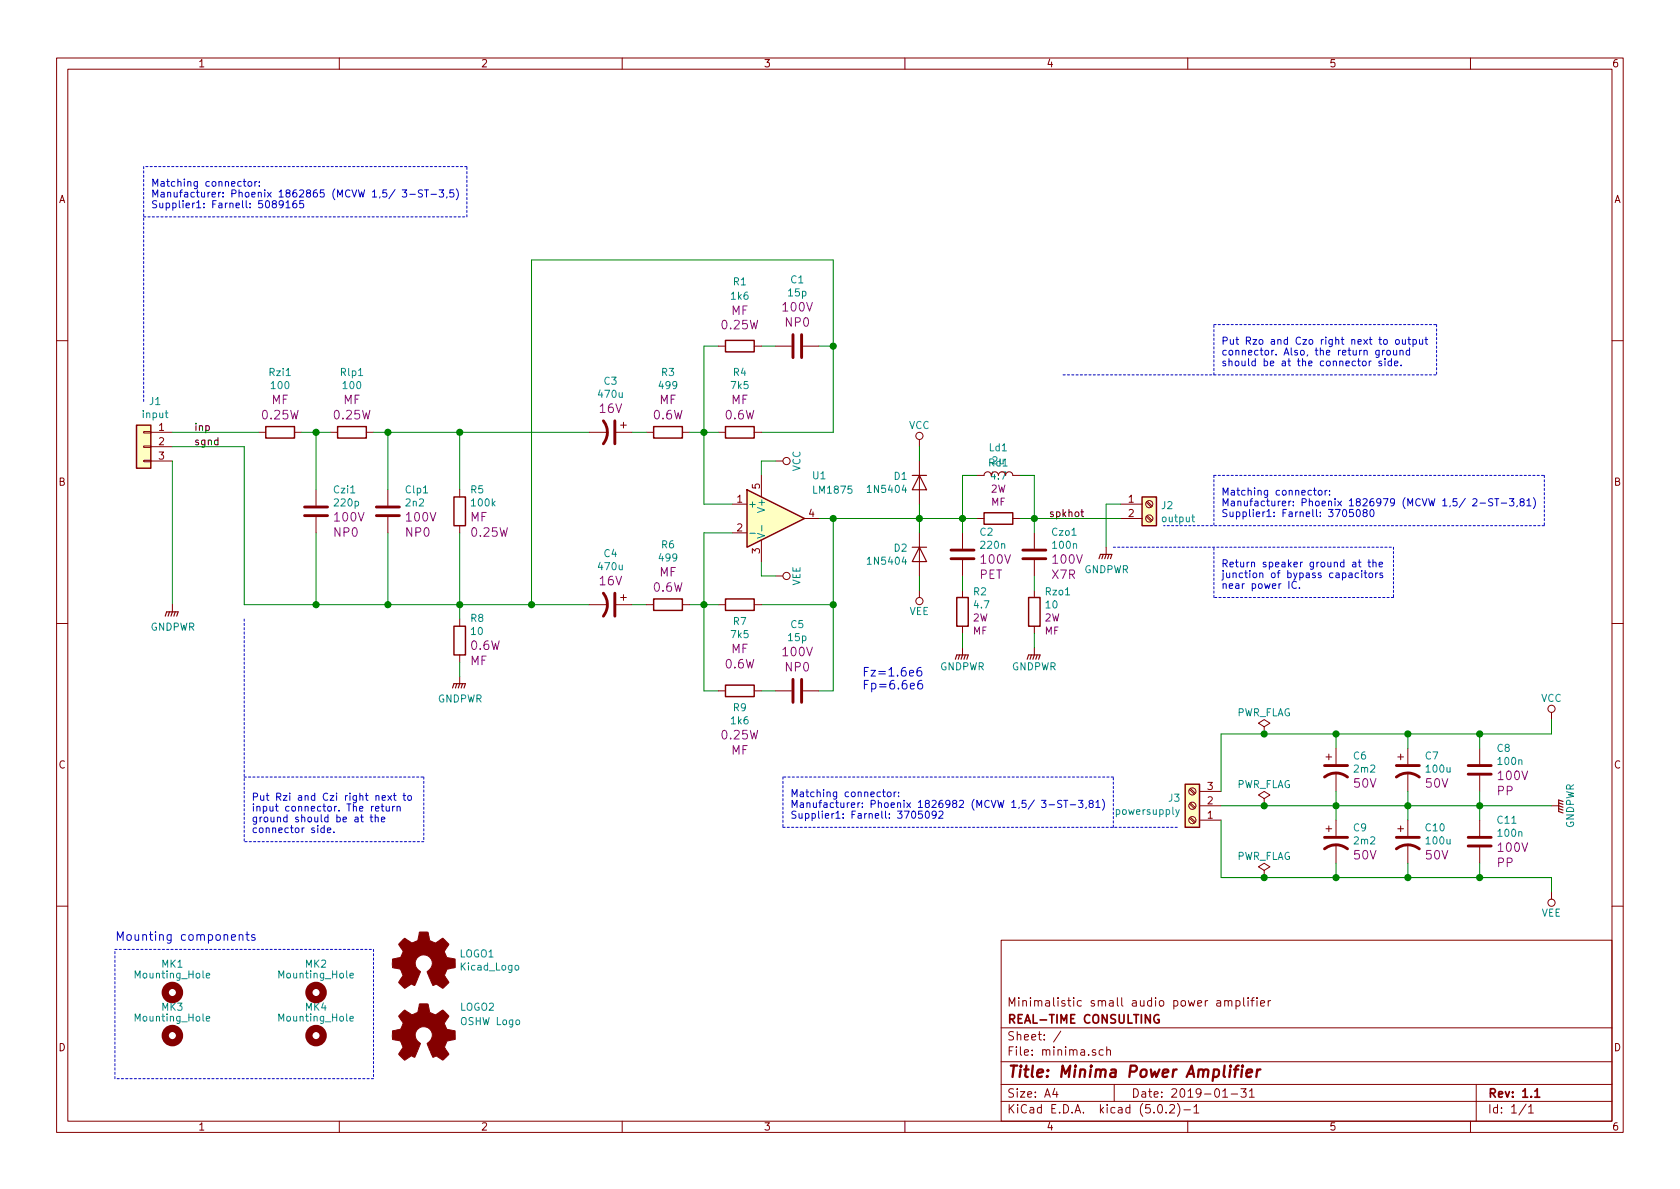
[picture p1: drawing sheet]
EESchema Schematic File Version 4
LIBS:minima-cache
EELAYER 26 0
EELAYER END
$Descr A4 11693 8268
encoding utf-8
Sheet 1 1
Title "Minima Power Amplifier"
Date "2019-01-31"
Rev "1.1"
Comp "REAL-TIME CONSULTING"
Comment1 "Minimalistic small audio power amplifier"
Comment2 ""
Comment3 ""
Comment4 ""
$EndDescr
$Comp
L Connector:Screw_Terminal_01x02 J2
U 1 1
P 8000 3500
F 0 "J2" H 8079 3492 50  0000 L CNN
F 1 "output" H 8079 3401 50  0000 L CNN
F 2 "Connector_Phoenix_MC:PhoenixContact_MCV_1,5_2-G-3.81_1x02_P3.81mm_Vertical" H 8000 3500 50  0001 C CNN
F 3 "http://www.farnell.com/datasheets/2133308.pdf" H 8000 3500 50  0001 C CNN
F 4 "Farnell: 3913077" H 8000 3500 60  0001 C CNN "Vendor"
F 5 "Phoenix: 1803426 (MCV 1,5/ 2-G-3,81)" H 8000 3500 60  0001 C CNN "Manufacturer"
	1    8000 3500
	1    0    0    -1  
$EndComp
Wire Notes Line
	800  6600 2600 6600
Wire Notes Line
	2600 6600 2600 7500
Wire Notes Line
	2600 7500 800  7500
Wire Notes Line
	800  7500 800  6600
Text Notes 800  6550 0    60   ~ 0
Mounting components
$Comp
L Mechanical:MountingHole MK1
U 1 1
P 1200 6900
F 0 "MK1" H 1200 7100 50  0000 C CNN
F 1 "Mounting_Hole" H 1200 7025 50  0000 C CNN
F 2 "MountingHole:MountingHole_3.2mm_M3_ISO7380_Pad" H 1200 6900 50  0001 C CNN
F 3 "" H 1200 6900 50  0001 C CNN
	1    1200 6900
	1    0    0    -1  
$EndComp
$Comp
L Mechanical:MountingHole MK3
U 1 1
P 1200 7200
F 0 "MK3" H 1200 7400 50  0000 C CNN
F 1 "Mounting_Hole" H 1200 7325 50  0000 C CNN
F 2 "MountingHole:MountingHole_3.2mm_M3_ISO7380_Pad" H 1200 7200 50  0001 C CNN
F 3 "" H 1200 7200 50  0001 C CNN
	1    1200 7200
	1    0    0    -1  
$EndComp
$Comp
L Mechanical:MountingHole MK4
U 1 1
P 2200 7200
F 0 "MK4" H 2200 7400 50  0000 C CNN
F 1 "Mounting_Hole" H 2200 7325 50  0000 C CNN
F 2 "MountingHole:MountingHole_3.2mm_M3_ISO7380_Pad" H 2200 7200 50  0001 C CNN
F 3 "" H 2200 7200 50  0001 C CNN
	1    2200 7200
	1    0    0    -1  
$EndComp
$Comp
L Mechanical:MountingHole MK2
U 1 1
P 2200 6900
F 0 "MK2" H 2200 7100 50  0000 C CNN
F 1 "Mounting_Hole" H 2200 7025 50  0000 C CNN
F 2 "MountingHole:MountingHole_3.2mm_M3_ISO7380_Pad" H 2200 6900 50  0001 C CNN
F 3 "" H 2200 6900 50  0001 C CNN
	1    2200 6900
	1    0    0    -1  
$EndComp
$Comp
L Connector_Generic:Conn_01x03 J1
U 1 1
P 1000 3100
F 0 "J1" H 920 3417 50  0000 C CNN
F 1 "input" H 920 3326 50  0000 C CNN
F 2 "Connector_Phoenix_MC:PhoenixContact_MCV_1,5_3-G-3.5_1x03_P3.50mm_Vertical" H 1000 3100 50  0001 C CNN
F 3 "http://www.farnell.com/datasheets/2309782.pdf" H 1000 3100 50  0001 C CNN
F 4 "Phoenix: 1843619 (MCV 1,5/ 3-G-3,81)" H -1500 1200 50  0001 C CNN "Manufacturer"
F 5 "Farnell: 3704828" H -1500 1200 50  0001 C CNN "Vendor"
	1    1000 3100
	-1   0    0    -1  
$EndComp
$Comp
L Connector:Screw_Terminal_01x03 J3
U 1 1
P 8300 5600
F 0 "J3" H 8380 5550 50  0000 L CNN
F 1 "powersupply" H 8380 5641 50  0000 L CNN
F 2 "Connector_Phoenix_MC:PhoenixContact_MCV_1,5_3-G-3.81_1x03_P3.81mm_Vertical" H 8300 5600 50  0001 C CNN
F 3 "http://www.farnell.com/datasheets/2138271.pdf" H 8300 5600 50  0001 C CNN
F 4 "Phoenix: 1803439 (MCV 1,5/ 3-G-3,81)" H 2750 1300 50  0001 C CNN "Manufacturer"
F 5 "Farnell: 3913089" H 2750 1300 50  0001 C CNN "Vendor"
	1    8300 5600
	-1   0    0    1   
$EndComp
$Comp
L Graphic:Logo_Open_Hardware_Small LOGO2
U 1 1
P 2950 7200
F 0 "LOGO2" H 3200 7400 50  0000 L CNN
F 1 "OSHW Logo" H 3200 7300 50  0000 L CNN
F 2 "Symbol:OSHW-Logo2_7.3x6mm_SilkScreen" H 2950 7200 50  0001 C CNN
F 3 "" H 2950 7200 50  0001 C CNN
	1    2950 7200
	1    0    0    -1  
$EndComp
$Comp
L power:GNDPWR #PWR05
U 1 1
P 7700 3800
F 0 "#PWR05" H 7700 3600 50  0001 C CNN
F 1 "GNDPWR" H 7704 3646 50  0000 C CNN
F 2 "" H 7700 3750 50  0001 C CNN
F 3 "" H 7700 3750 50  0001 C CNN
	1    7700 3800
	1    0    0    -1  
$EndComp
Wire Wire Line
	7700 3500 7800 3500
Wire Wire Line
	7700 3500 7700 3800
$Comp
L Graphic:Logo_Open_Hardware_Small LOGO1
U 1 1
P 2950 6700
F 0 "LOGO1" H 3197 6771 50  0000 L CNN
F 1 "Kicad_Logo" H 3197 6680 50  0000 L CNN
F 2 "Symbol:KiCad-Logo_5mm_Copper" H 2950 6700 50  0001 C CNN
F 3 "~" H 2950 6700 50  0001 C CNN
	1    2950 6700
	1    0    0    -1  
$EndComp
Text Notes 8500 4100 0    50   ~ 0
Return speaker ground at the\njunction of bypass capacitors \nnear power IC.
$Comp
L Device:C Clp?
U 1 1
P 2700 3550
AR Path="/5B57B0FA/5B6E6214" Ref="Clp?"  Part="1" 
AR Path="/5B6E6214" Ref="Clp1"  Part="1" 
F 0 "Clp1" H 2815 3702 50  0000 L CNN
F 1 "2n2" H 2815 3611 50  0000 L CNN
F 2 "Capacitor_THT:C_Disc_D4.3mm_W1.9mm_P5.00mm" H 2738 3400 50  0001 C CNN
F 3 "http://www.farnell.com/datasheets/2095938.pdf" H 2700 3550 50  0001 C CNN
F 4 "100V" H 2815 3512 60  0000 L CNN "Voltage"
F 5 "NP0" H 2815 3406 60  0000 L CNN "Type"
F 6 "Farnell: 1100515" H 2700 3550 60  0001 C CNN "Vendor"
F 7 "SR211A222JAR" H 2700 3550 60  0001 C CNN "Manufacturer"
	1    2700 3550
	1    0    0    -1  
$EndComp
$Comp
L Device:C Czi?
U 1 1
P 2200 3550
AR Path="/5B57B0FA/5B6E621F" Ref="Czi?"  Part="1" 
AR Path="/5B6E621F" Ref="Czi1"  Part="1" 
F 0 "Czi1" H 2315 3702 50  0000 L CNN
F 1 "220p" H 2315 3611 50  0000 L CNN
F 2 "Capacitor_THT:C_Disc_D4.3mm_W1.9mm_P5.00mm" H 2238 3400 50  0001 C CNN
F 3 "http://www.farnell.com/datasheets/2095938.pdf" H 2200 3550 50  0001 C CNN
F 4 "100V" H 2315 3512 60  0000 L CNN "Voltage"
F 5 "NP0" H 2315 3406 60  0000 L CNN "Type"
F 6 "Farnell: 1100508" H 2200 3550 60  0001 C CNN "Vendor"
F 7 "AVX:SR211A221JAR" H 2200 3550 60  0001 C CNN "Manufacturer"
	1    2200 3550
	1    0    0    -1  
$EndComp
$Comp
L Device:R Rzi?
U 1 1
P 1950 3000
AR Path="/5B57B0FA/5B6E622C" Ref="Rzi?"  Part="1" 
AR Path="/5B6E622C" Ref="Rzi1"  Part="1" 
F 0 "Rzi1" V 1531 3000 50  0000 C CNN
F 1 "100" V 1622 3000 50  0000 C CNN
F 2 "Resistor_THT:R_Axial_DIN0207_L6.3mm_D2.5mm_P10.16mm_Horizontal" V 1880 3000 50  0001 C CNN
F 3 "http://www.farnell.com/datasheets/1723855.pdf" H 1950 3000 50  0001 C CNN
F 4 "Farnell: 2329854" V 1950 3000 60  0001 C CNN "Vendor"
F 5 "TE Connectivity:LR0204F100R" V 1950 3000 60  0001 C CNN "Manufacturer"
F 6 "MF" V 1721 3000 60  0000 C CNN "Type"
F 7 "0.25W" V 1827 3000 60  0000 C CNN "Power"
	1    1950 3000
	0    1    1    0   
$EndComp
$Comp
L Device:R Rlp?
U 1 1
P 2450 3000
AR Path="/5B57B0FA/5B6E6237" Ref="Rlp?"  Part="1" 
AR Path="/5B6E6237" Ref="Rlp1"  Part="1" 
F 0 "Rlp1" V 2031 3000 50  0000 C CNN
F 1 "100" V 2122 3000 50  0000 C CNN
F 2 "Resistor_THT:R_Axial_DIN0207_L6.3mm_D2.5mm_P10.16mm_Horizontal" V 2380 3000 50  0001 C CNN
F 3 "http://www.farnell.com/datasheets/1723855.pdf" H 2450 3000 50  0001 C CNN
F 4 "Farnell: 2329854" V 2450 3000 60  0001 C CNN "Vendor"
F 5 "TE Connectivity:LR0204F100R" V 2450 3000 60  0001 C CNN "Manufacturer"
F 6 "MF" V 2221 3000 60  0000 C CNN "Type"
F 7 "0.25W" V 2327 3000 60  0000 C CNN "Power"
	1    2450 3000
	0    1    1    0   
$EndComp
$Comp
L Device:R R?
U 1 1
P 3200 4450
AR Path="/5B57B0FA/5B6E6242" Ref="R?"  Part="1" 
AR Path="/5B6E6242" Ref="R8"  Part="1" 
F 0 "R8" H 3130 4298 50  0000 R CNN
F 1 "10" H 3130 4389 50  0000 R CNN
F 2 "Resistor_THT:R_Axial_DIN0207_L6.3mm_D2.5mm_P10.16mm_Horizontal" V 3130 4450 50  0001 C CNN
F 3 "http://www.farnell.com/datasheets/1723855.pdf" H 3200 4450 50  0001 C CNN
F 4 "Farnell: 2329993" V 3200 4450 60  0001 C CNN "Vendor"
F 5 "TE Connectivity:LR1F10R" V 3200 4450 60  0001 C CNN "Manufacturer"
F 6 "0.6W" H 3130 4488 60  0000 R CNN "Power"
F 7 "MF" H 3130 4594 60  0000 R CNN "Type"
	1    3200 4450
	-1   0    0    1   
$EndComp
Wire Wire Line
	2600 3000 2700 3000
Wire Wire Line
	2700 4200 2700 3700
Wire Wire Line
	2100 3000 2200 3000
Connection ~ 2200 3000
Connection ~ 2700 3000
Connection ~ 2200 4200
Wire Wire Line
	2700 3400 2700 3000
Wire Wire Line
	2200 3700 2200 4200
Wire Wire Line
	3200 3400 3200 3000
Wire Wire Line
	3200 3700 3200 4200
$Comp
L Device:R R?
U 1 1
P 3200 3550
AR Path="/5B57B0FA/5B6E625B" Ref="R?"  Part="1" 
AR Path="/5B6E625B" Ref="R5"  Part="1" 
F 0 "R5" H 3270 3702 50  0000 L CNN
F 1 "100k" H 3270 3611 50  0000 L CNN
F 2 "Resistor_THT:R_Axial_DIN0207_L6.3mm_D2.5mm_P10.16mm_Horizontal" V 3130 3550 50  0001 C CNN
F 3 "http://www.farnell.com/datasheets/1723855.pdf" H 3200 3550 50  0001 C CNN
F 4 "Farnell: 2329853" V 3200 3550 60  0001 C CNN "Vendor"
F 5 "TE Connectivity:LR0204F100K" V 3200 3550 60  0001 C CNN "Manufacturer"
F 6 "MF" H 3270 3512 60  0000 L CNN "Type"
F 7 "0.25W" H 3270 3406 60  0000 L CNN "Power"
	1    3200 3550
	1    0    0    -1  
$EndComp
Wire Wire Line
	2200 3400 2200 3000
Connection ~ 2700 4200
Wire Wire Line
	2200 3000 2300 3000
Wire Wire Line
	2700 3000 3200 3000
Wire Wire Line
	2200 4200 2700 4200
Wire Wire Line
	2700 4200 3200 4200
$Comp
L power:GNDPWR #PWR?
U 1 1
P 3200 4700
AR Path="/5B57B0FA/5B6E626B" Ref="#PWR?"  Part="1" 
AR Path="/5B6E626B" Ref="#PWR09"  Part="1" 
F 0 "#PWR09" H 3200 4500 50  0001 C CNN
F 1 "GNDPWR" H 3204 4546 50  0000 C CNN
F 2 "" H 3200 4650 50  0001 C CNN
F 3 "" H 3200 4650 50  0001 C CNN
	1    3200 4700
	1    0    0    -1  
$EndComp
Text Notes 1750 5800 0    50   ~ 0
Put Rzi and Czi right next to\ninput connector. The return\nground should be at the\nconnector side.
Text Label 1350 3100 0    50   ~ 0
sgnd
Text Label 1350 3000 0    50   ~ 0
inp
Wire Wire Line
	1200 3000 1800 3000
Wire Wire Line
	1200 3100 1700 3100
Wire Wire Line
	1700 3100 1700 4200
Wire Wire Line
	1700 4200 2200 4200
Wire Wire Line
	1200 3200 1200 4200
$Comp
L power:GNDPWR #PWR?
U 1 1
P 1200 4200
AR Path="/5B57B0FA/5B6E8715" Ref="#PWR?"  Part="1" 
AR Path="/5B6E8715" Ref="#PWR08"  Part="1" 
F 0 "#PWR08" H 1200 4000 50  0001 C CNN
F 1 "GNDPWR" H 1204 4046 50  0000 C CNN
F 2 "" H 1200 4150 50  0001 C CNN
F 3 "" H 1200 4150 50  0001 C CNN
	1    1200 4200
	1    0    0    -1  
$EndComp
Wire Wire Line
	3200 4700 3200 4600
Wire Wire Line
	3200 4300 3200 4200
Connection ~ 3200 4200
$Comp
L Device:C C?
U 1 1
P 10300 5350
AR Path="/5ABAAF3C/5B6EB783" Ref="C?"  Part="1" 
AR Path="/5B6EB783" Ref="C8"  Part="1" 
F 0 "C8" H 10415 5502 50  0000 L CNN
F 1 "100n" H 10415 5411 50  0000 L CNN
F 2 "Capacitor_THT:C_Rect_L7.0mm_W3.5mm_P5.00mm" H 10338 5200 50  0001 C CNN
F 3 "http://www.farnell.com/datasheets/1784425.pdf" H 10300 5350 50  0001 C CNN
F 4 "100V" H 10415 5312 60  0000 L CNN "Voltage"
F 5 "PP" H 10415 5206 60  0000 L CNN "Type"
F 6 "Farnell: 1890265" H 10300 5350 60  0001 C CNN "Vendor"
F 7 "WIMA:MKP2D031001F00KSSD" H 10300 5350 60  0001 C CNN "Manufacturer"
	1    10300 5350
	1    0    0    -1  
$EndComp
$Comp
L Device:CP1 C?
U 1 1
P 9800 5350
AR Path="/5ABAAF3C/5B6EB78D" Ref="C?"  Part="1" 
AR Path="/5B6EB78D" Ref="C7"  Part="1" 
F 0 "C7" H 9915 5449 50  0000 L CNN
F 1 "100u" H 9915 5358 50  0000 L CNN
F 2 "Capacitor_THT:CP_Radial_D8.0mm_P3.50mm" H 9800 5350 50  0001 C CNN
F 3 "http://www.farnell.com/datasheets/2321304.pdf" H 9800 5350 50  0001 C CNN
F 4 "50V" H 9915 5259 60  0000 L CNN "Voltage"
F 5 "Farnell: 2346269" H 9800 5350 60  0001 C CNN "Vendor"
F 6 "Rybicon:50YXJ100MT78X11.5" H 9800 5350 60  0001 C CNN "Manufacturer"
	1    9800 5350
	1    0    0    -1  
$EndComp
$Comp
L power:GNDPWR #PWR011
U 1 1
P 10800 5600
AR Path="/5B6EB7AB" Ref="#PWR011"  Part="1" 
AR Path="/5ABAAF3C/5B6EB7AB" Ref="#PWR?"  Part="1" 
F 0 "#PWR011" H 10800 5400 50  0001 C CNN
F 1 "GNDPWR" H 10800 5470 50  0000 C CNN
F 2 "" H 10800 5550 50  0001 C CNN
F 3 "" H 10800 5550 50  0001 C CNN
	1    10800 5600
	0    -1   -1   0   
$EndComp
$Comp
L Device:C C?
U 1 1
P 10300 5850
AR Path="/5ABAAF3C/5B6EB7B5" Ref="C?"  Part="1" 
AR Path="/5B6EB7B5" Ref="C11"  Part="1" 
F 0 "C11" H 10415 6002 50  0000 L CNN
F 1 "100n" H 10415 5911 50  0000 L CNN
F 2 "Capacitor_THT:C_Rect_L7.0mm_W3.5mm_P5.00mm" H 10338 5700 50  0001 C CNN
F 3 "http://www.farnell.com/datasheets/1784425.pdf" H 10300 5850 50  0001 C CNN
F 4 "100V" H 10415 5812 60  0000 L CNN "Voltage"
F 5 "PP" H 10415 5706 60  0000 L CNN "Type"
F 6 "Farnell: 1890265" H 10300 5850 60  0001 C CNN "Vendor"
F 7 "WIMA:MKP2D031001F00KSSD" H 10300 5850 60  0001 C CNN "Manufacturer"
	1    10300 5850
	1    0    0    -1  
$EndComp
$Comp
L Device:CP1 C?
U 1 1
P 9800 5850
AR Path="/5ABAAF3C/5B6EB7BF" Ref="C?"  Part="1" 
AR Path="/5B6EB7BF" Ref="C10"  Part="1" 
F 0 "C10" H 9915 5949 50  0000 L CNN
F 1 "100u" H 9915 5858 50  0000 L CNN
F 2 "Capacitor_THT:CP_Radial_D8.0mm_P3.50mm" H 9800 5850 50  0001 C CNN
F 3 "http://www.farnell.com/datasheets/2321304.pdf" H 9800 5850 50  0001 C CNN
F 4 "50V" H 9915 5759 60  0000 L CNN "Voltage"
F 5 "Farnell: 2346269" H 9800 5850 60  0001 C CNN "Vendor"
F 6 "Rybicon:50YXJ100MT78X11.5" H 9800 5850 60  0001 C CNN "Manufacturer"
	1    9800 5850
	1    0    0    -1  
$EndComp
$Comp
L Device:CP1 C?
U 1 1
P 9300 5350
AR Path="/5ABAAF67/5B6EC2C2" Ref="C?"  Part="1" 
AR Path="/5B6EC2C2" Ref="C6"  Part="1" 
F 0 "C6" H 9415 5449 50  0000 L CNN
F 1 "2m2" H 9415 5358 50  0000 L CNN
F 2 "Capacitor_THT:CP_Radial_D16.0mm_P7.50mm" H 9300 5350 50  0001 C CNN
F 3 "http://www.farnell.com/datasheets/2321616.pdf" H 9300 5350 50  0001 C CNN
F 4 "50V" H 9415 5259 60  0000 L CNN "Voltage"
F 5 "Farnell: 2346272" H 9300 5350 60  0001 C CNN "Vendor"
F 6 "Rubycon:50YXJ2200M16X35.5 " H 9300 5350 60  0001 C CNN "Manufacturer"
	1    9300 5350
	1    0    0    -1  
$EndComp
$Comp
L power:VCC #PWR?
U 1 1
P 10800 5000
AR Path="/5ABAAF67/5B6EC2CF" Ref="#PWR?"  Part="1" 
AR Path="/5B6EC2CF" Ref="#PWR010"  Part="1" 
F 0 "#PWR010" H 10800 4850 50  0001 C CNN
F 1 "VCC" H 10800 5150 50  0000 C CNN
F 2 "" H 10800 5000 50  0001 C CNN
F 3 "" H 10800 5000 50  0001 C CNN
	1    10800 5000
	1    0    0    -1  
$EndComp
$Comp
L power:VEE #PWR?
U 1 1
P 10800 6200
AR Path="/5ABAAF67/5B6EC2D5" Ref="#PWR?"  Part="1" 
AR Path="/5B6EC2D5" Ref="#PWR012"  Part="1" 
F 0 "#PWR012" H 10800 6050 50  0001 C CNN
F 1 "VEE" H 10800 6350 50  0000 C CNN
F 2 "" H 10800 6200 50  0001 C CNN
F 3 "" H 10800 6200 50  0001 C CNN
	1    10800 6200
	-1   0    0    1   
$EndComp
$Comp
L power:PWR_FLAG #FLG?
U 1 1
P 8800 5100
AR Path="/5ABAAF67/5B6EC2DB" Ref="#FLG?"  Part="1" 
AR Path="/5B6EC2DB" Ref="#FLG01"  Part="1" 
F 0 "#FLG01" H 8800 5175 50  0001 C CNN
F 1 "PWR_FLAG" H 8800 5250 50  0000 C CNN
F 2 "" H 8800 5100 50  0001 C CNN
F 3 "" H 8800 5100 50  0001 C CNN
	1    8800 5100
	1    0    0    -1  
$EndComp
$Comp
L power:PWR_FLAG #FLG?
U 1 1
P 8800 6100
AR Path="/5ABAAF67/5B6EC2E1" Ref="#FLG?"  Part="1" 
AR Path="/5B6EC2E1" Ref="#FLG03"  Part="1" 
F 0 "#FLG03" H 8800 6175 50  0001 C CNN
F 1 "PWR_FLAG" H 8800 6250 50  0000 C CNN
F 2 "" H 8800 6100 50  0001 C CNN
F 3 "" H 8800 6100 50  0001 C CNN
	1    8800 6100
	1    0    0    -1  
$EndComp
$Comp
L power:PWR_FLAG #FLG?
U 1 1
P 8800 5600
AR Path="/5ABAAF67/5B6EC2F0" Ref="#FLG?"  Part="1" 
AR Path="/5B6EC2F0" Ref="#FLG02"  Part="1" 
F 0 "#FLG02" H 8800 5675 50  0001 C CNN
F 1 "PWR_FLAG" H 8800 5750 50  0000 C CNN
F 2 "" H 8800 5600 50  0001 C CNN
F 3 "" H 8800 5600 50  0001 C CNN
	1    8800 5600
	1    0    0    -1  
$EndComp
Connection ~ 9300 5100
Wire Wire Line
	9300 6000 9300 6100
Connection ~ 9300 6100
Wire Wire Line
	9300 5500 9300 5600
Connection ~ 9300 5600
Wire Wire Line
	8500 5100 8800 5100
Wire Wire Line
	10800 5100 10800 5000
Wire Wire Line
	10800 6100 10800 6200
Wire Wire Line
	8500 5600 8800 5600
Wire Wire Line
	9300 5100 9300 5200
Wire Wire Line
	9300 5100 9800 5100
Wire Wire Line
	9300 6100 9800 6100
Wire Wire Line
	9300 5600 9300 5700
$Comp
L Device:CP1 C?
U 1 1
P 9300 5850
AR Path="/5ABAAF67/5B6EC310" Ref="C?"  Part="1" 
AR Path="/5B6EC310" Ref="C9"  Part="1" 
F 0 "C9" H 9415 5949 50  0000 L CNN
F 1 "2m2" H 9415 5858 50  0000 L CNN
F 2 "Capacitor_THT:CP_Radial_D16.0mm_P7.50mm" H 9300 5850 50  0001 C CNN
F 3 "http://www.farnell.com/datasheets/2321616.pdf" H 9300 5850 50  0001 C CNN
F 4 "50V" H 9415 5759 60  0000 L CNN "Voltage"
F 5 "Farnell: 2346272" H 9300 5850 60  0001 C CNN "Vendor"
F 6 "Rubycon:50YXJ2200M16X35.5 " H 9300 5850 60  0001 C CNN "Manufacturer"
	1    9300 5850
	1    0    0    -1  
$EndComp
Connection ~ 8800 5100
Wire Wire Line
	8800 5100 9300 5100
Connection ~ 8800 5600
Wire Wire Line
	8800 5600 9300 5600
Wire Wire Line
	9300 5600 9800 5600
Wire Wire Line
	8500 6100 8800 6100
Connection ~ 9800 5100
Wire Wire Line
	9800 5100 10300 5100
Wire Wire Line
	9800 5100 9800 5200
Wire Wire Line
	10300 5200 10300 5100
Connection ~ 10300 5100
Wire Wire Line
	10300 5100 10800 5100
Wire Wire Line
	9800 6000 9800 6100
Connection ~ 9800 6100
Wire Wire Line
	9800 6100 10300 6100
Wire Wire Line
	9800 5700 9800 5600
Connection ~ 9800 5600
Wire Wire Line
	9800 5600 10300 5600
Wire Wire Line
	9800 5500 9800 5600
Wire Wire Line
	10300 5500 10300 5600
Connection ~ 10300 5600
Wire Wire Line
	10300 5600 10800 5600
Wire Wire Line
	10300 5700 10300 5600
Wire Wire Line
	10300 6000 10300 6100
Connection ~ 10300 6100
Wire Wire Line
	10300 6100 10800 6100
Connection ~ 8800 6100
Wire Wire Line
	8800 6100 9300 6100
Wire Wire Line
	8500 5500 8500 5100
Wire Wire Line
	8500 5700 8500 6100
$Comp
L power:VCC #PWR?
U 1 1
P 5400 3200
AR Path="/5ABAAF3C/5B6FAE4A" Ref="#PWR?"  Part="1" 
AR Path="/5B6FAE4A" Ref="#PWR04"  Part="1" 
F 0 "#PWR04" H 5400 3050 50  0001 C CNN
F 1 "VCC" H 5400 3350 50  0000 C CNN
F 2 "" H 5400 3200 50  0001 C CNN
F 3 "" H 5400 3200 50  0001 C CNN
	1    5400 3200
	0    1    1    0   
$EndComp
$Comp
L power:VEE #PWR?
U 1 1
P 5400 4000
AR Path="/5ABAAF3C/5B6FAE50" Ref="#PWR?"  Part="1" 
AR Path="/5B6FAE50" Ref="#PWR06"  Part="1" 
F 0 "#PWR06" H 5400 3850 50  0001 C CNN
F 1 "VEE" H 5400 4150 50  0000 C CNN
F 2 "" H 5400 4000 50  0001 C CNN
F 3 "" H 5400 4000 50  0001 C CNN
	1    5400 4000
	0    1    1    0   
$EndComp
Wire Wire Line
	5300 4000 5300 3900
Wire Wire Line
	5300 3300 5300 3200
Wire Wire Line
	5800 3600 5800 4200
Wire Wire Line
	5700 3600 5800 3600
Wire Wire Line
	5800 4800 5700 4800
Wire Wire Line
	4900 3700 4900 4200
Wire Wire Line
	4900 4800 5000 4800
Wire Wire Line
	5300 4800 5400 4800
$Comp
L power:GNDPWR #PWR01
U 1 1
P 6700 4500
AR Path="/5B6FAE5E" Ref="#PWR01"  Part="1" 
AR Path="/5ABAAF3C/5B6FAE5E" Ref="#PWR?"  Part="1" 
F 0 "#PWR01" H 6700 4300 50  0001 C CNN
F 1 "GNDPWR" H 6700 4370 50  0000 C CNN
F 2 "" H 6700 4450 50  0001 C CNN
F 3 "" H 6700 4450 50  0001 C CNN
	1    6700 4500
	1    0    0    -1  
$EndComp
$Comp
L Device:R Rd?
U 1 1
P 6950 3600
AR Path="/5ABAAF3C/5B6FAE68" Ref="Rd?"  Part="1" 
AR Path="/5B6FAE68" Ref="Rd1"  Part="1" 
F 0 "Rd1" V 6561 3600 50  0000 C CNN
F 1 "4.7" V 6652 3600 50  0000 C CNN
F 2 "Resistor_THT:R_Axial_DIN0411_L9.9mm_D3.6mm_P15.24mm_Horizontal" V 6880 3600 50  0001 C CNN
F 3 "http://www.farnell.com/datasheets/2099800.pdf" H 6950 3600 50  0001 C CNN
F 4 "Vishay:PR02000204708JA100" V 6950 3600 50  0001 C CNN "Manufacturer"
F 5 "Farnell: 2614544" V 6950 3600 50  0001 C CNN "Vendor"
F 6 "2W" V 6743 3600 50  0000 C CNN "Power"
F 7 "MF" V 6834 3600 50  0000 C CNN "Type"
	1    6950 3600
	0    1    1    0   
$EndComp
$Comp
L Device:L Ld?
U 1 1
P 6950 3300
AR Path="/5ABAAF3C/5B6FAE6F" Ref="Ld?"  Part="1" 
AR Path="/5B6FAE6F" Ref="Ld1"  Part="1" 
F 0 "Ld1" V 7140 3300 50  0000 C CNN
F 1 "2u" V 7049 3300 50  0000 C CNN
F 2 "Inductor_THT:L_Axial_L12.0mm_D5.0mm_P15.24mm_Horizontal_Fastron_MISC" H 6950 3300 50  0001 C CNN
F 3 "" H 6950 3300 50  0001 C CNN
	1    6950 3300
	0    -1   -1   0   
$EndComp
Connection ~ 6700 3600
$Comp
L Device:R Rzo?
U 1 1
P 7200 4250
AR Path="/5ABAAF3C/5B6FAE7C" Ref="Rzo?"  Part="1" 
AR Path="/5B6FAE7C" Ref="Rzo1"  Part="1" 
F 0 "Rzo1" H 7270 4113 50  0000 L CNN
F 1 "10" H 7270 4204 50  0000 L CNN
F 2 "Resistor_THT:R_Axial_DIN0411_L9.9mm_D3.6mm_P15.24mm_Horizontal" V 7130 4250 50  0001 C CNN
F 3 "http://www.farnell.com/datasheets/2099800.pdf" H 7200 4250 50  0001 C CNN
F 4 "Vishay:PR02000201009JA100" V 7200 4250 50  0001 C CNN "Manufacturer"
F 5 "Farnell: 2614526" V 7200 4250 50  0001 C CNN "Vendor"
F 6 "2W" H 7270 4295 50  0000 L CNN "Power"
F 7 "MF" H 7270 4386 50  0000 L CNN "Type"
	1    7200 4250
	1    0    0    1   
$EndComp
Wire Wire Line
	6700 3300 6700 3600
$Comp
L power:VCC #PWR?
U 1 1
P 6400 3100
AR Path="/5ABAAF3C/5B6FAE87" Ref="#PWR?"  Part="1" 
AR Path="/5B6FAE87" Ref="#PWR03"  Part="1" 
F 0 "#PWR03" H 6400 2950 50  0001 C CNN
F 1 "VCC" H 6400 3250 50  0000 C CNN
F 2 "" H 6400 3100 50  0001 C CNN
F 3 "" H 6400 3100 50  0001 C CNN
	1    6400 3100
	1    0    0    -1  
$EndComp
$Comp
L power:VEE #PWR?
U 1 1
P 6400 4100
AR Path="/5ABAAF3C/5B6FAE8D" Ref="#PWR?"  Part="1" 
AR Path="/5B6FAE8D" Ref="#PWR07"  Part="1" 
F 0 "#PWR07" H 6400 3950 50  0001 C CNN
F 1 "VEE" H 6400 4250 50  0000 C CNN
F 2 "" H 6400 4100 50  0001 C CNN
F 3 "" H 6400 4100 50  0001 C CNN
	1    6400 4100
	-1   0    0    1   
$EndComp
Wire Wire Line
	6400 4000 6400 4100
Wire Wire Line
	6400 3200 6400 3100
$Comp
L Device:CP1 C?
U 1 1
P 4250 3000
AR Path="/5ABAAF3C/5B6FAE98" Ref="C?"  Part="1" 
AR Path="/5B6FAE98" Ref="C3"  Part="1" 
F 0 "C3" V 3892 3000 50  0000 C CNN
F 1 "470u" V 3983 3000 50  0000 C CNN
F 2 "Capacitor_THT:CP_Radial_D8.0mm_P3.50mm" H 4250 3000 50  0001 C CNN
F 3 "http://www.farnell.com/datasheets/2321304.pdf" H 4250 3000 50  0001 C CNN
F 4 "16V" V 4082 3000 60  0000 C CNN "Voltage"
F 5 "Farnell: 1144610" H 4250 3000 60  0001 C CNN "Vendor"
F 6 "Rybicon:16YXJ470M8X11.5" H 4250 3000 60  0001 C CNN "Manufacturer"
	1    4250 3000
	0    1    1    0   
$EndComp
Text Notes 6000 4800 0    60   ~ 0
Fz=1.6e6\nFp=6.6e6
$Comp
L Diode:1N5404 D?
U 1 1
P 6400 3850
AR Path="/5ABAAF3C/5B6FAEA3" Ref="D?"  Part="1" 
AR Path="/5B6FAEA3" Ref="D2"  Part="1" 
F 0 "D2" V 6354 3771 50  0000 R CNN
F 1 "1N5404" V 6445 3771 50  0000 R CNN
F 2 "Diode_THT:D_DO-201AD_P12.70mm_Horizontal" H 6400 3675 50  0001 C CNN
F 3 "http://www.onsemi.com/PowerSolutions/supportDoc.do?type=models&rpn=1N5404" H 6400 3850 50  0001 C CNN
F 4 "ON Semiconductor:1N5404RL" H 600 -500 50  0001 C CNN "Manufacturer"
F 5 "Farnell: 9556141" H 600 -500 50  0001 C CNN "Vendor"
	1    6400 3850
	0    1    1    0   
$EndComp
$Comp
L Device:R R?
U 1 1
P 5150 4800
AR Path="/5ABAAF3C/5B6FAEAE" Ref="R?"  Part="1" 
AR Path="/5B6FAEAE" Ref="R9"  Part="1" 
F 0 "R9" V 5265 4800 50  0000 C CNN
F 1 "1k6" V 5356 4800 50  0000 C CNN
F 2 "Resistor_THT:R_Axial_DIN0207_L6.3mm_D2.5mm_P10.16mm_Horizontal" V 5080 4800 50  0001 C CNN
F 3 "http://www.farnell.com/datasheets/1723855.pdf" H 5150 4800 50  0001 C CNN
F 4 "Farnell: 2329892" V 5150 4800 50  0001 C CNN "Vendor"
F 5 "TE Connectivity:LR0204F1K6" V 5150 4800 50  0001 C CNN "Manufacturer"
F 6 "0.25W" V 5455 4800 60  0000 C CNN "Power"
F 7 "MF" V 5561 4800 60  0000 C CNN "Type"
	1    5150 4800
	0    -1   1    0   
$EndComp
Wire Wire Line
	5800 1800 5800 2400
Wire Wire Line
	5800 3000 5300 3000
Connection ~ 4900 3000
Wire Wire Line
	5300 4200 5800 4200
Connection ~ 5800 4200
Connection ~ 4900 4200
Wire Wire Line
	4900 3500 5100 3500
Wire Wire Line
	4900 3700 5100 3700
$Comp
L Device:C C?
U 1 1
P 5550 4800
AR Path="/5ABAAF3C/5B6FAEC1" Ref="C?"  Part="1" 
AR Path="/5B6FAEC1" Ref="C5"  Part="1" 
F 0 "C5" V 5086 4800 50  0000 C CNN
F 1 "15p" V 5177 4800 50  0000 C CNN
F 2 "Capacitor_THT:C_Disc_D3.4mm_W2.1mm_P2.50mm" H 5588 4650 50  0001 C CNN
F 3 "http://www.farnell.com/datasheets/2095938.pdf" H 5550 4800 50  0001 C CNN
F 4 "100V" V 5276 4800 60  0000 C CNN "Voltage"
F 5 "NP0" V 5382 4800 60  0000 C CNN "Type"
F 6 "Farnel: 1100498" H 5550 4800 60  0001 C CNN "Vendor"
F 7 "AVX:SR151A150JAR" H 5550 4800 60  0001 C CNN "Manufacturer"
	1    5550 4800
	0    1    1    0   
$EndComp
$Comp
L Device:C C?
U 1 1
P 6700 3850
AR Path="/5ABAAF3C/5B6FAECC" Ref="C?"  Part="1" 
AR Path="/5B6FAECC" Ref="C2"  Part="1" 
F 0 "C2" H 6815 3698 50  0000 L CNN
F 1 "220n" H 6815 3789 50  0000 L CNN
F 2 "Capacitor_THT:C_Rect_L7.0mm_W3.5mm_P5.00mm" H 6738 3700 50  0001 C CNN
F 3 "http://www.farnell.com/datasheets/815363.pdf" H 6700 3850 50  0001 C CNN
F 4 "100V" H 6815 3888 60  0000 L CNN "Voltage"
F 5 "PET" H 6815 3994 60  0000 L CNN "Type"
F 6 "Farnell: 1890146" H 6700 3850 60  0001 C CNN "Vendor"
F 7 "WIMA:MKS2D032201C00KSSD" H 6700 3850 60  0001 C CNN "Manufacturer"
	1    6700 3850
	1    0    0    1   
$EndComp
Wire Wire Line
	4800 4200 4900 4200
Wire Wire Line
	4400 4200 4500 4200
$Comp
L Device:CP1 C?
U 1 1
P 4250 4200
AR Path="/5ABAAF3C/5B6FAED8" Ref="C?"  Part="1" 
AR Path="/5B6FAED8" Ref="C4"  Part="1" 
F 0 "C4" V 3892 4200 50  0000 C CNN
F 1 "470u" V 3983 4200 50  0000 C CNN
F 2 "Capacitor_THT:CP_Radial_D8.0mm_P3.50mm" H 4250 4200 50  0001 C CNN
F 3 "http://www.farnell.com/datasheets/2321304.pdf" H 4250 4200 50  0001 C CNN
F 4 "16V" V 4082 4200 60  0000 C CNN "Voltage"
F 5 "Farnell: 1144610" H 4250 4200 60  0001 C CNN "Vendor"
F 6 "Rybicon:16YXJ470M8X11.5" H 4250 4200 60  0001 C CNN "Manufacturer"
	1    4250 4200
	0    1    1    0   
$EndComp
Wire Wire Line
	5300 3200 5400 3200
Wire Wire Line
	5300 4000 5400 4000
$Comp
L Device:R R?
U 1 1
P 4650 4200
AR Path="/5ABAAF3C/5B6FAEE5" Ref="R?"  Part="1" 
AR Path="/5B6FAEE5" Ref="R6"  Part="1" 
F 0 "R6" V 4231 4200 50  0000 C CNN
F 1 "499" V 4322 4200 50  0000 C CNN
F 2 "Resistor_THT:R_Axial_DIN0207_L6.3mm_D2.5mm_P10.16mm_Horizontal" V 4580 4200 50  0001 C CNN
F 3 "http://www.farnell.com/datasheets/1723855.pdf" H 4650 4200 50  0001 C CNN
F 4 "Farnell: 2330163" V 4650 4200 60  0001 C CNN "Vendor"
F 5 "TE Connectivity:LR1F499R" V 4650 4200 60  0001 C CNN "Manufacturer"
F 6 "MF" V 4421 4200 60  0000 C CNN "Type"
F 7 "0.6W" V 4527 4200 60  0000 C CNN "Power"
	1    4650 4200
	0    1    1    0   
$EndComp
$Comp
L Device:R R?
U 1 1
P 5150 3000
AR Path="/5ABAAF3C/5B6FAEF0" Ref="R?"  Part="1" 
AR Path="/5B6FAEF0" Ref="R4"  Part="1" 
F 0 "R4" V 4731 3000 50  0000 C CNN
F 1 "7k5" V 4822 3000 50  0000 C CNN
F 2 "Resistor_THT:R_Axial_DIN0207_L6.3mm_D2.5mm_P10.16mm_Horizontal" V 5080 3000 50  0001 C CNN
F 3 "http://www.farnell.com/datasheets/1723855.pdf" H 5150 3000 50  0001 C CNN
F 4 "Farnell: 2330223" V 5150 3000 60  0001 C CNN "Vendor"
F 5 "TE Connectivity:LR1F7K5" V 5150 3000 60  0001 C CNN "Manufacturer"
F 6 "MF" V 4921 3000 60  0000 C CNN "Type"
F 7 "0.6W" V 5027 3000 60  0000 C CNN "Power"
	1    5150 3000
	0    1    1    0   
$EndComp
$Comp
L Device:R R?
U 1 1
P 5150 4200
AR Path="/5ABAAF3C/5B6FAEFB" Ref="R?"  Part="1" 
AR Path="/5B6FAEFB" Ref="R7"  Part="1" 
F 0 "R7" V 5265 4200 50  0000 C CNN
F 1 "7k5" V 5356 4200 50  0000 C CNN
F 2 "Resistor_THT:R_Axial_DIN0207_L6.3mm_D2.5mm_P10.16mm_Horizontal" V 5080 4200 50  0001 C CNN
F 3 "http://www.farnell.com/datasheets/1723855.pdf" H 5150 4200 50  0001 C CNN
F 4 "Farnell: 2330223" V 5150 4200 60  0001 C CNN "Vendor"
F 5 "TE Connectivity:LR1F7K5" V 5150 4200 60  0001 C CNN "Manufacturer"
F 6 "MF" V 5455 4200 60  0000 C CNN "Type"
F 7 "0.6W" V 5561 4200 60  0000 C CNN "Power"
	1    5150 4200
	0    1    1    0   
$EndComp
Wire Wire Line
	7100 3600 7200 3600
Wire Wire Line
	3700 1800 5800 1800
Wire Wire Line
	4900 2400 5000 2400
Wire Wire Line
	5300 2400 5400 2400
$Comp
L Device:R R?
U 1 1
P 5150 2400
AR Path="/5ABAAF3C/5B6FAF0D" Ref="R?"  Part="1" 
AR Path="/5B6FAF0D" Ref="R1"  Part="1" 
F 0 "R1" V 4700 2400 50  0000 C CNN
F 1 "1k6" V 4800 2400 50  0000 C CNN
F 2 "Resistor_THT:R_Axial_DIN0207_L6.3mm_D2.5mm_P10.16mm_Horizontal" V 5080 2400 50  0001 C CNN
F 3 "http://www.farnell.com/datasheets/1723855.pdf" H 5150 2400 50  0001 C CNN
F 4 "TE Connectivity:LR0204F1K6" V 5150 2400 50  0001 C CNN "Manufacturer"
F 5 "Farnell: 2329892" V 5150 2400 50  0001 C CNN "Vendor"
F 6 "MF" V 4900 2400 60  0000 C CNN "Type"
F 7 "0.25W" V 5000 2400 60  0000 C CNN "Power"
	1    5150 2400
	0    -1   1    0   
$EndComp
$Comp
L Device:C C?
U 1 1
P 5550 2400
AR Path="/5ABAAF3C/5B6FAF18" Ref="C?"  Part="1" 
AR Path="/5B6FAF18" Ref="C1"  Part="1" 
F 0 "C1" V 5086 2400 50  0000 C CNN
F 1 "15p" V 5177 2400 50  0000 C CNN
F 2 "Capacitor_THT:C_Disc_D3.4mm_W2.1mm_P2.50mm" H 5588 2250 50  0001 C CNN
F 3 "http://www.farnell.com/datasheets/2095938.pdf" H 5550 2400 50  0001 C CNN
F 4 "100V" V 5276 2400 60  0000 C CNN "Voltage"
F 5 "NP0" V 5382 2400 60  0000 C CNN "Type"
F 6 "Farnel: 1100498" H 5550 2400 60  0001 C CNN "Vendor"
F 7 "AVX:SR151A150JAR" H 5550 2400 60  0001 C CNN "Manufacturer"
	1    5550 2400
	0    1    1    0   
$EndComp
Wire Wire Line
	5700 2400 5800 2400
Connection ~ 5800 2400
Wire Wire Line
	6700 3600 6800 3600
Wire Wire Line
	4900 3000 5000 3000
Wire Wire Line
	4900 3000 4900 3500
Wire Wire Line
	4900 4200 5000 4200
Wire Wire Line
	5800 4200 5800 4800
Wire Wire Line
	4900 4200 4900 4800
Wire Wire Line
	5800 2400 5800 3000
Wire Wire Line
	4900 2400 4900 3000
$Comp
L Device:R R?
U 1 1
P 4650 3000
AR Path="/5ABAAF3C/5B6FAF30" Ref="R?"  Part="1" 
AR Path="/5B6FAF30" Ref="R3"  Part="1" 
F 0 "R3" V 4231 3000 50  0000 C CNN
F 1 "499" V 4322 3000 50  0000 C CNN
F 2 "Resistor_THT:R_Axial_DIN0207_L6.3mm_D2.5mm_P10.16mm_Horizontal" V 4580 3000 50  0001 C CNN
F 3 "http://www.farnell.com/datasheets/1723855.pdf" H 4650 3000 50  0001 C CNN
F 4 "Farnell: 2330163" V 4650 3000 60  0001 C CNN "Vendor"
F 5 "TE Connectivity:LR1F499R" V 4650 3000 60  0001 C CNN "Manufacturer"
F 6 "MF" V 4421 3000 60  0000 C CNN "Type"
F 7 "0.6W" V 4527 3000 60  0000 C CNN "Power"
	1    4650 3000
	0    1    1    0   
$EndComp
Wire Wire Line
	4500 3000 4400 3000
Wire Wire Line
	4800 3000 4900 3000
$Comp
L Amplifier_Audio:LM1875 U?
U 1 1
P 5400 3600
AR Path="/5ABAAF3C/5B6FAF3C" Ref="U?"  Part="1" 
AR Path="/5B6FAF3C" Ref="U1"  Part="1" 
F 0 "U1" H 5650 3900 50  0000 L CNN
F 1 "LM1875" H 5650 3800 50  0000 L CNN
F 2 "Package_TO_SOT_THT:TO-220-5_P3.4x3.7mm_StaggerOdd_Lead3.8mm_Vertical" H 5400 3600 50  0001 C CIN
F 3 "http://www.ti.com/lit/ds/symlink/lm1875.pdf" H 5400 3600 50  0001 C CNN
F 4 "TI:LM1875T/NOPB" H 600 -500 50  0001 C CNN "Manufacturer"
F 5 "Farnell: 1468913" H 600 -500 50  0001 C CNN "Vendor"
	1    5400 3600
	1    0    0    -1  
$EndComp
$Comp
L Diode:1N5404 D?
U 1 1
P 6400 3350
AR Path="/5ABAAF3C/5B6FAF45" Ref="D?"  Part="1" 
AR Path="/5B6FAF45" Ref="D1"  Part="1" 
F 0 "D1" V 6354 3271 50  0000 R CNN
F 1 "1N5404" V 6445 3271 50  0000 R CNN
F 2 "Diode_THT:D_DO-201AD_P12.70mm_Horizontal" H 6400 3175 50  0001 C CNN
F 3 "http://www.onsemi.com/PowerSolutions/supportDoc.do?type=models&rpn=1N5404" H 6400 3350 50  0001 C CNN
F 4 "ON Semiconductor:1N5404RL" H 600 -500 50  0001 C CNN "Manufacturer"
F 5 "Farnell: 9556141" H 600 -500 50  0001 C CNN "Vendor"
	1    6400 3350
	0    1    1    0   
$EndComp
Wire Wire Line
	5800 3600 6400 3600
Connection ~ 5800 3600
Wire Wire Line
	6400 3500 6400 3600
Connection ~ 6400 3600
Wire Wire Line
	6400 3600 6700 3600
Wire Wire Line
	6400 3600 6400 3700
Wire Wire Line
	7200 3600 7800 3600
Connection ~ 7200 3600
$Comp
L power:GNDPWR #PWR02
U 1 1
P 7200 4500
AR Path="/5B6FAF54" Ref="#PWR02"  Part="1" 
AR Path="/5ABAAF3C/5B6FAF54" Ref="#PWR?"  Part="1" 
F 0 "#PWR02" H 7200 4300 50  0001 C CNN
F 1 "GNDPWR" H 7200 4370 50  0000 C CNN
F 2 "" H 7200 4450 50  0001 C CNN
F 3 "" H 7200 4450 50  0001 C CNN
	1    7200 4500
	1    0    0    -1  
$EndComp
$Comp
L Device:R R?
U 1 1
P 6700 4250
AR Path="/5ABAAF3C/5B6FAF5E" Ref="R?"  Part="1" 
AR Path="/5B6FAF5E" Ref="R2"  Part="1" 
F 0 "R2" H 6770 4113 50  0000 L CNN
F 1 "4.7" H 6770 4204 50  0000 L CNN
F 2 "Resistor_THT:R_Axial_DIN0411_L9.9mm_D3.6mm_P15.24mm_Horizontal" V 6630 4250 50  0001 C CNN
F 3 "http://www.farnell.com/datasheets/2099800.pdf" H 6700 4250 50  0001 C CNN
F 4 "Vishay:PR02000204708JA100" V 6700 4250 50  0001 C CNN "Manufacturer"
F 5 "Farnell: 2614544" V 6700 4250 50  0001 C CNN "Vendor"
F 6 "2W" H 6770 4295 50  0000 L CNN "Power"
F 7 "MF" H 6770 4386 50  0000 L CNN "Type"
	1    6700 4250
	1    0    0    1   
$EndComp
Wire Wire Line
	7200 3300 7200 3600
$Comp
L Device:C Czo?
U 1 1
P 7200 3850
AR Path="/5ABAAF3C/5B6FAF6B" Ref="Czo?"  Part="1" 
AR Path="/5B6FAF6B" Ref="Czo1"  Part="1" 
F 0 "Czo1" H 7315 3698 50  0000 L CNN
F 1 "100n" H 7315 3789 50  0000 L CNN
F 2 "Capacitor_THT:C_Disc_D5.1mm_W3.2mm_P5.00mm" H 7238 3700 50  0001 C CNN
F 3 "http://www.farnell.com/datasheets/2095938.pdf" H 7200 3850 50  0001 C CNN
F 4 "100V" H 7315 3888 60  0000 L CNN "Voltage"
F 5 "X7R" H 7315 3994 60  0000 L CNN "Type"
F 6 "Farnell: 1100408" H 7200 3850 60  0001 C CNN "Vendor"
F 7 "AVX:SR211C104KAR" H 7200 3850 60  0001 C CNN "Manufacturer"
	1    7200 3850
	1    0    0    1   
$EndComp
Text Notes 8500 4600 0    50   ~ 0
Put Rzo and Czo right next to output \nconnector. Also, the return ground \nshould be at the connector side.
Wire Wire Line
	3200 3000 4100 3000
Connection ~ 3200 3000
Wire Wire Line
	3200 4200 3700 4200
Wire Wire Line
	3700 1800 3700 4200
Connection ~ 3700 4200
Wire Wire Line
	3700 4200 4100 4200
Text Label 7300 3600 0    50   ~ 0
spkhot
Text Notes 8500 3600 0    50   ~ 0
Matching connector:\nManufacturer: Phoenix 1826979 (MCVW 1,5/ 2-ST-3,81)\nSupplier1: Farnell: 3705080
Wire Notes Line
	9700 3800 9700 4150
Wire Notes Line
	9700 4150 8450 4150
Wire Notes Line
	8450 4150 8450 3800
Wire Notes Line
	7750 3800 9700 3800
Wire Notes Line
	10000 4300 10000 4650
Wire Notes Line
	8450 4650 8450 4300
Wire Notes Line
	8450 4650 10000 4650
Wire Notes Line
	1700 5400 2950 5400
Wire Notes Line
	2950 5400 2950 5850
Wire Notes Line
	2950 5850 1700 5850
Text Notes 5500 5700 0    50   ~ 0
Matching connector:\nManufacturer: Phoenix 1826982 (MCVW 1,5/ 3-ST-3,81)\nSupplier1: Farnell: 3705092
Wire Notes Line
	8450 3300 10750 3300
Wire Notes Line
	10750 3300 10750 3650
Wire Notes Line
	10750 3650 8100 3650
Wire Notes Line
	8450 3300 8450 3650
Wire Notes Line
	7750 5750 7750 5400
Wire Notes Line
	7750 5400 5450 5400
Wire Notes Line
	5450 5400 5450 5750
Wire Notes Line
	5450 5750 8200 5750
Text Notes 1050 1450 0    50   ~ 0
Matching connector:\nManufacturer: Phoenix 1862865 (MCVW 1,5/ 3-ST-3,5)\nSupplier1: Farnell: 5089165
Wire Notes Line
	1000 1500 3250 1500
Wire Notes Line
	3250 1500 3250 1150
Wire Notes Line
	3250 1150 1000 1150
Wire Notes Line
	1000 1150 1000 2800
Wire Notes Line
	1700 4300 1700 5850
Wire Wire Line
	6700 3300 6800 3300
Wire Wire Line
	7100 3300 7200 3300
Wire Wire Line
	6700 4500 6700 4400
Wire Wire Line
	6700 4100 6700 4000
Wire Wire Line
	6700 3700 6700 3600
Wire Wire Line
	7200 3700 7200 3600
Wire Wire Line
	7200 4100 7200 4000
Wire Wire Line
	7200 4500 7200 4400
Wire Notes Line
	7450 4300 10000 4300
$EndSCHEMATC
